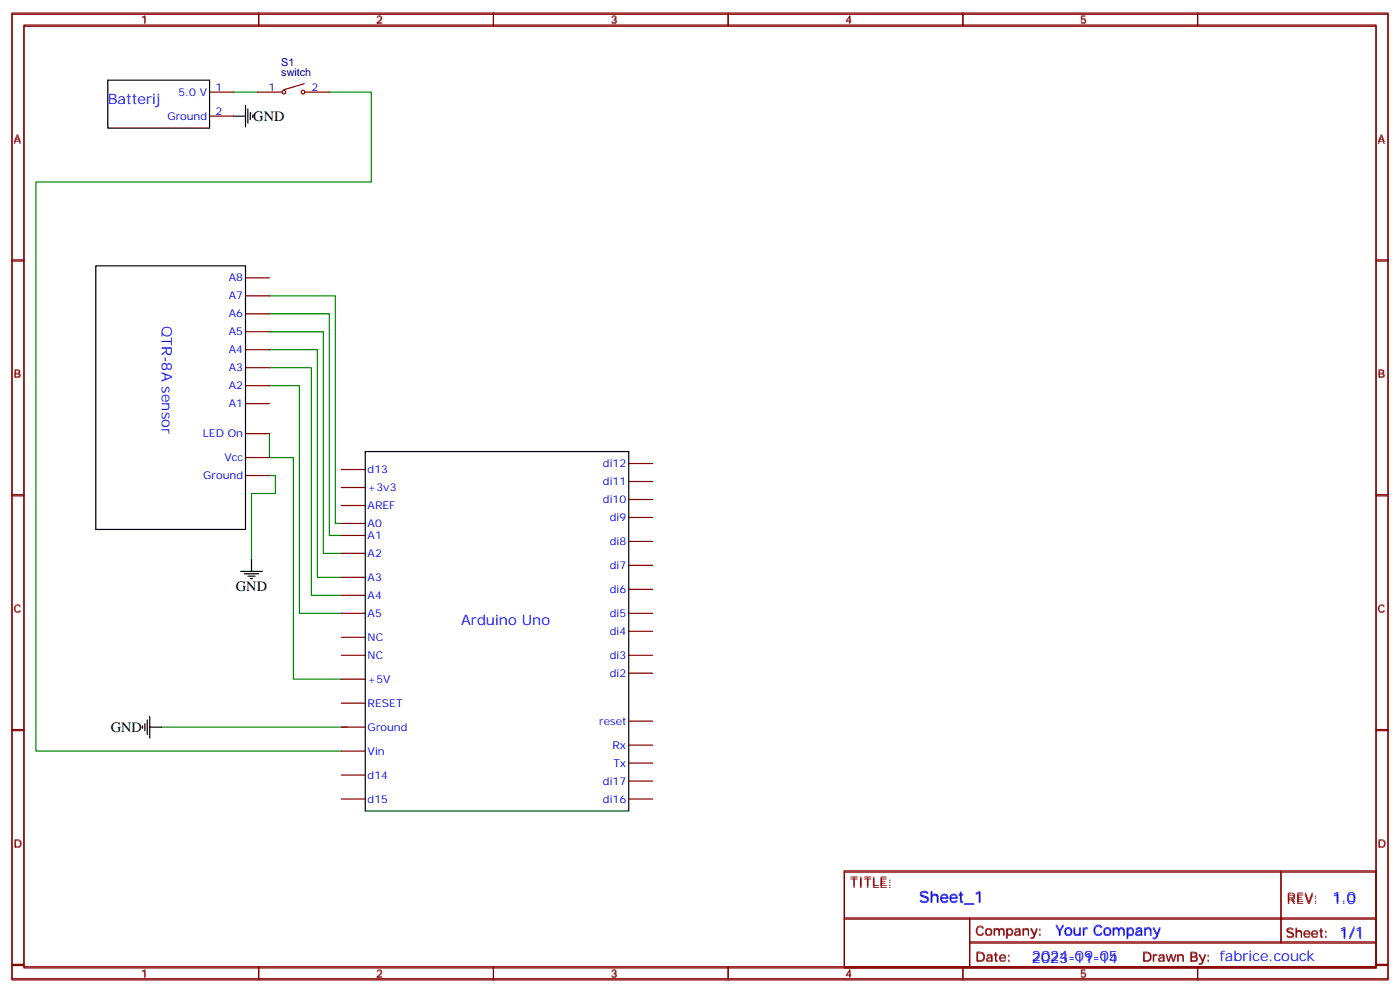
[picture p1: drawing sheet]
<svg xmlns="http://www.w3.org/2000/svg" width="412mm" height="292mm" viewBox="0 0 412 292" stroke-linecap="round" stroke-linejoin="round" font-family="sans-serif">
<g fill="none" stroke="#870000" stroke-width=".35">
<path d="M3.5 3.8h405.4v284.4h-405.4zM3.5 4.2h405.4v284.3h-405.4zM7.1 7.4h398.2v277.3h-398.2zM7.1 7.7h398.2v277.3h-398.2zM76.2 3.8v3.9M145.3 3.8v3.9M214.5 3.8v3.9M283.6 3.8v3.9M352.8 3.8v3.9M61.7 27.1h7.1M61.7 34.2h7.1M75.8 27.1h7.1"/>
<path d="M89.6 24.7l-6 1.7M90 27.1h7M3.5 76.5h3.6M3.5 76.9h3.6M405.3 76.5h3.6M405.3 76.9h3.6M72.3 97.7h7.1M72.3 92.4h7.1M72.3 87.1h7.1M72.3 81.8h7.1M72.3 118.9h7.1M72.3 113.6h7.1"/>
<path d="M72.3 108.3h7.1M72.3 103h7.1M72.3 134.7h7.1M72.3 127.7h7.1M100.5 138.3h7.1M185.2 136.5h7.1M3.5 145.7h3.6M3.5 146h3.6M72.3 140h7.1M100.5 157.7h7.1M100.5 154.1h7.1M100.5 148.8h7.1"/>
<path d="M100.5 143.5h7.1M185.2 159.4h7.1M185.2 152.4h7.1M185.2 147.1h7.1M185.2 141.8h7.1M405.3 145.7h3.6M405.3 146h3.6M100.5 175.3h7.1M100.5 170h7.1M100.5 162.9h7.1M185.2 173.5h7.1M185.2 166.5h7.1"/>
<path d="M100.5 200h7.1M100.5 192.9h7.1M100.5 187.6h7.1M100.5 180.6h7.1M185.2 192.9h7.1M185.2 180.6h7.1M185.2 198.2h7.1M185.2 185.9h7.1M3.5 214.8h3.6M3.5 215.2h3.6M100.5 214.1h7.1M100.5 207h7.1"/>
<path d="M185.2 219.4h7.1M185.2 212.3h7.1M405.3 214.8h3.6M405.3 215.2h3.6M100.5 235.3h7.1M100.5 228.2h7.1M100.5 221.2h7.1M185.2 235.3h7.1M185.2 230h7.1M185.2 224.7h7.1M248.7 256.4h156.6v28.3h-156.6zM248.7 256.8h156.6v28.2h-156.6z"/>
<path d="M377.3 256.5v21.2M248.7 270.3h156.5M248.7 270.6h156.5M285.6 277.3h119.6M285.6 270.3v14.4M285.6 277.7h119.6M3.5 284h3.6M3.5 284.3h3.6M76.2 284.7v3.8M145.3 284.7v3.8M214.5 284.7v3.8M283.6 284.7v3.8"/>
<path d="M352.8 284.7v3.8M405.3 284h3.6M405.3 284.3h3.6"/>
<circle cx="83.6" cy="27.1" r=".53"/>
<circle cx="89.3" cy="27.1" r=".53"/>
</g>
<path d="M68.8 27.1h7M97 27.1h12.4v26.5h-98.8v167.6h89.9M79.4 97.7h15.8v65.2h5.3M79.4 92.4h17.6v65.3h3.5M79.4 87.1h19.4v67h1.7M79.4 113.6h8.8v67h12.3M79.4 108.3h12.3v67h8.8M79.4 103h14.1v67h7M79.4 127.7v7h7v65.3h14.1M79.4 140h1.7v5.3h-7v19.4M47.6 214.1h54.7" fill="none" stroke="#008700" stroke-width=".35"/>
<g fill="none" stroke="#000" stroke-width=".35">
<path d="M31.7 23.6h30v14.1h-30zM68.8 34.2h3.5M72.3 31v6.4M73 32.1v4.2M73.7 33.1v2.1M74.4 33.8v.7M28.2 78.3h44.1v77.6h-44.1zM107.6 133h77.6v105.8h-77.6zM70.9 168.2h6.4M72 168.9h4.2M73 169.7h2.1M73.7 170.4h.7"/>
<path d="M74.1 164.7v3.5M42 213.7v.8M42.7 213v2.2M43.4 212v4.2M44.1 214.1h3.5M44.1 210.9v6.4"/>
</g>
<text font-size="4.6" fill="#00f" x="270.8" y="265.5">Sheet_1</text>
<g font-size="4.2" fill="#00f">
<text x="31.7" y="30.7">Batterij</text>
<text x="47.6" y="95.9" transform="rotate(90 47.6 95.9)">QTR-8A sensor</text>
<text x="135.8" y="184.1">Arduino Uno</text>
<text x="392.5" y="265.7">1.0</text>
<text x="310.9" y="275.3">Your Company</text>
<text x="304" y="283.1">2024-09-05</text>
<text x="304" y="283.4">2023-11-14</text>
</g>
<g font-size="4.2">
<text x="74.6" y="35.7">GND</text>
<text x="69.5" y="173.9">GND</text>
<text x="32.6" y="215.6">GND</text>
</g>
<g font-size="3.9" fill="#800">
<text x="250.5" y="261">TITLE:</text>
<text x="379.1" y="265.7">REV:</text>
<text x="287.4" y="275.2">Company:</text>
<text x="378.7" y="275.8">Sheet: 1/1</text>
<text x="287.4" y="282.9">Date:</text>
<text x="336.4" y="283">Drawn By: fabrice.couck</text>
<text x="336.4" y="283.3">Drawn By:</text>
</g>
<g font-size="3.2" fill="#800">
<text x="41.6" y="6.8">1</text>
<text x="110.8" y="6.8">2</text>
<text x="179.9" y="6.8">3</text>
<text x="249.1" y="6.8">4</text>
<text x="318.2" y="6.8">5</text>
<text x="4.1" y="41.9">A</text>
<text x="405.9" y="41.9">A</text>
<text x="4.1" y="111.1">B</text>
<text x="405.9" y="111.1">B</text>
<text x="4.1" y="180.2">C</text>
<text x="405.9" y="180.2">C</text>
<text x="4.1" y="249.4">D</text>
<text x="405.9" y="249.4">D</text>
<text x="41.6" y="287.7">1</text>
<text x="110.8" y="287.7">2</text>
<text x="179.9" y="287.7">3</text>
<text x="249.1" y="287.7">4</text>
<text x="318.2" y="287.7">5</text>
</g>
<g font-size="3.2" fill="#000080">
<text x="82.9" y="22.5">switch</text>
<text x="82.9" y="19.3">S1</text>
</g>
<g font-size="3.2" fill="#00f">
<text x="52.6" y="28.2">5.0 V</text>
<text x="63.5" y="26.8">1</text>
<text x="79.1" y="26.8">1</text>
<text x="91.7" y="26.8">2</text>
<text x="49.3" y="35.2">Ground</text>
<text x="63.5" y="33.8">2</text>
<text x="67.4" y="82.9">A8</text>
<text x="67.4" y="88.2">A7</text>
<text x="67.4" y="93.5">A6</text>
<text x="67.4" y="98.7">A5</text>
<text x="67.4" y="104">A4</text>
<text x="67.4" y="109.3">A3</text>
<text x="67.4" y="119.9">A1</text>
<text x="67.4" y="114.6">A2</text>
<text x="59.8" y="128.7">LED On</text>
<text x="66.1" y="135.8">Vcc</text>
<text x="177.6" y="137.5">di12</text>
<text x="59.9" y="141.1">Ground</text>
<text x="108.3" y="139.3">d13</text>
<text x="177.6" y="142.8">di11</text>
<text x="108.3" y="149.9">AREF</text>
<text x="108.3" y="144.6">+3v3</text>
<text x="177.6" y="148.1">di10</text>
<text x="108.3" y="155.2">A0</text>
<text x="179.6" y="153.4">di9</text>
<text x="108.3" y="158.7">A1</text>
<text x="179.6" y="160.5">di8</text>
<text x="108.3" y="164">A2</text>
<text x="179.6" y="167.5">di7</text>
<text x="108.3" y="171.1">A3</text>
<text x="108.3" y="176.4">A4</text>
<text x="179.6" y="174.6">di6</text>
<text x="108.3" y="181.6">A5</text>
<text x="179.6" y="181.6">di5</text>
<text x="108.3" y="188.7">NC</text>
<text x="179.6" y="186.9">di4</text>
<text x="108.3" y="194">NC</text>
<text x="179.6" y="194">di3</text>
<text x="108.3" y="201">+5V</text>
<text x="179.6" y="199.3">di2</text>
<text x="108.3" y="208.1">RESET</text>
<text x="108.3" y="215.2">Ground</text>
<text x="176.5" y="213.4">reset</text>
<text x="180.4" y="220.5">Rx</text>
<text x="108.3" y="222.2">Vin</text>
<text x="180.7" y="225.7">Tx</text>
<text x="108.3" y="229.3">d14</text>
<text x="177.6" y="231">di17</text>
<text x="108.3" y="236.3">d15</text>
<text x="177.6" y="236.3">di16</text>
</g>
</svg>
